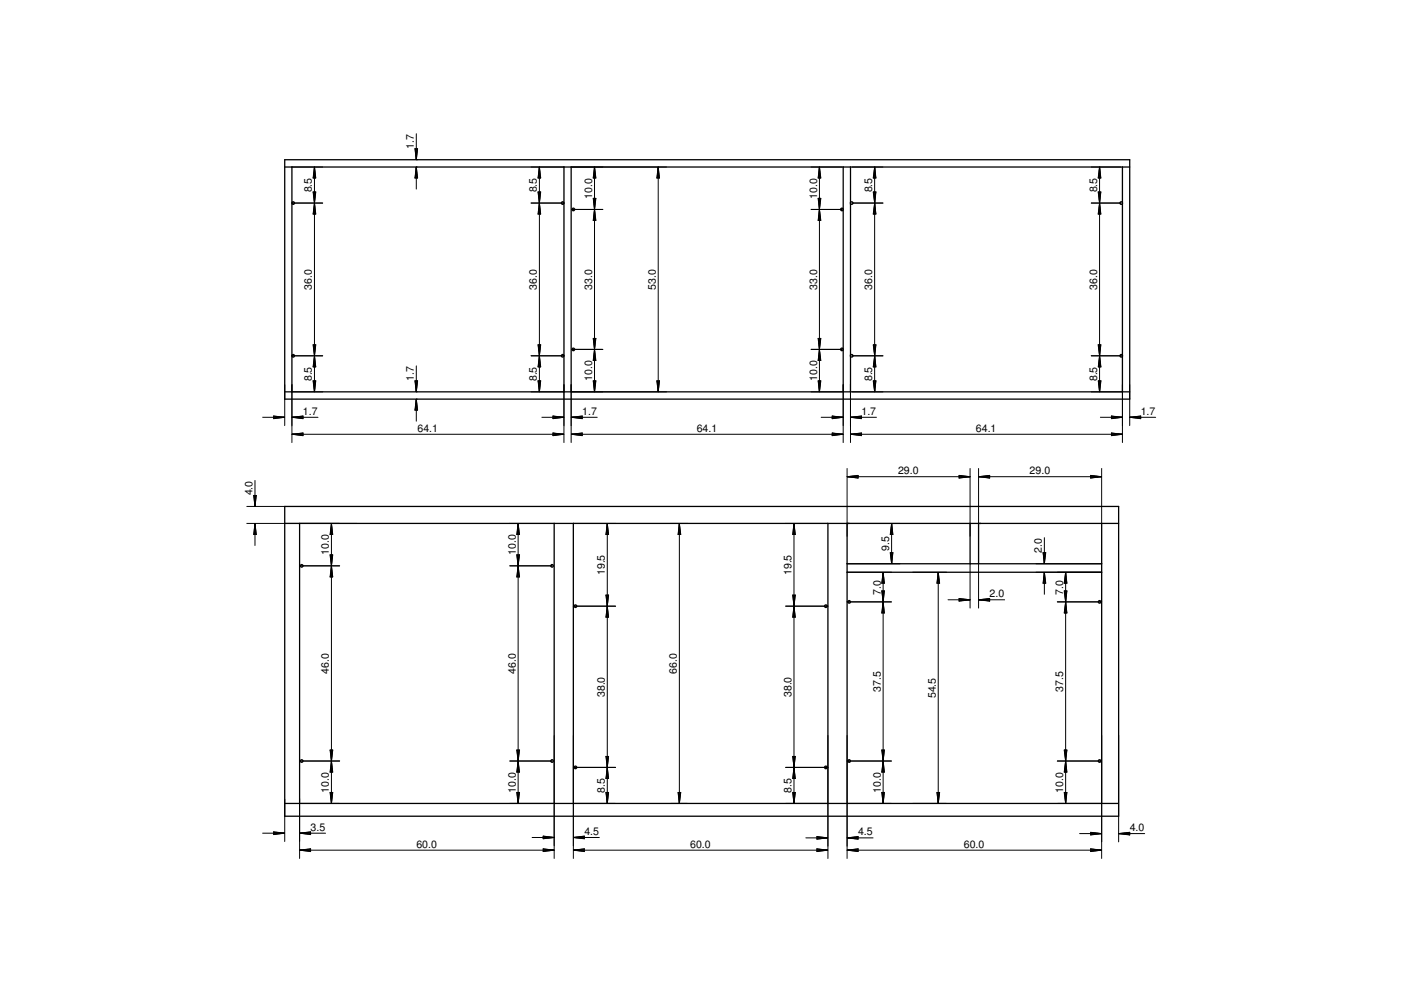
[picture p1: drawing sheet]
<?xml version="1.0" encoding="utf-8"?>
<!DOCTYPE eagle SYSTEM "eagle.dtd">
<eagle version="7.6.0">
<drawing>
<settings>
<setting alwaysvectorfont="no"/>
<setting verticaltext="up"/>
</settings>
<grid distance="1" unitdist="mm" unit="mm" style="lines" multiple="1" display="yes" altdistance="0.1" altunitdist="mm" altunit="mm"/>
<schematic xreflabel="%F%N/%S.%C%R" xrefpart="/%S.%C%R">
<libraries>
</libraries>
<attributes>
</attributes>
<variantdefs>
</variantdefs>
<classes>
<class number="0" name="default" width="0" drill="0">
</class>
</classes>
<parts>
</parts>
<sheets>
<sheet>
<plain>
<dimension x1="3.5" y1="3" x2="63.5" y2="3" x3="33.5" y3="-8" textsize="1.778" layer="97" dtype="horizontal" precision="1"/>
<dimension x1="0" y1="4" x2="3.5" y2="4" x3="1.75" y3="-4" textsize="1.778" layer="97" dtype="horizontal" precision="1"/>
<dimension x1="68" y1="3" x2="128" y2="3" x3="98" y3="-8" textsize="1.778" layer="97" dtype="horizontal" precision="1"/>
<dimension x1="132.5" y1="3" x2="192.5" y2="3" x3="162.5" y3="-8" textsize="1.778" layer="97" dtype="horizontal" precision="1"/>
<dimension x1="63.5" y1="19" x2="68" y2="19" x3="65.75" y3="-5" textsize="1.778" layer="97" dtype="horizontal" precision="1"/>
<dimension x1="128" y1="19" x2="132.5" y2="19" x3="130.25" y3="-5.1" textsize="1.778" layer="97" dtype="horizontal" precision="1"/>
<dimension x1="192.5" y1="19" x2="196.5" y2="19" x3="194.5" y3="-4.1" textsize="1.778" layer="97" dtype="horizontal" precision="1"/>
<dimension x1="132.5" y1="66" x2="161.5" y2="66" x3="147" y3="80" textsize="1.778" layer="97" dtype="horizontal" precision="1"/>
<dimension x1="132.5" y1="69" x2="132.5" y2="59.5" x3="143" y3="64.25" textsize="1.778" layer="97" dtype="horizontal" precision="1"/>
<dimension x1="163.5" y1="69" x2="192.5" y2="69" x3="178" y3="80" textsize="1.778" layer="97" dtype="horizontal" precision="1"/>
<dimension x1="192.5" y1="57.5" x2="192.5" y2="59.5" x3="179" y3="58.5" textsize="1.778" layer="97" dtype="horizontal" precision="1"/>
<dimension x1="163.5" y1="59.5" x2="161.5" y2="59.5" x3="162.5" y3="51" textsize="1.778" layer="97" dtype="horizontal" precision="1"/>
<dimension x1="0" y1="73" x2="17" y2="69" x3="-7" y3="71" textsize="1.778" layer="97" dtype="vertical" precision="1"/>
<dimension x1="91" y1="69" x2="91" y2="3" x3="93" y3="36" textsize="1.778" layer="97" precision="1"/>
<dimension x1="148" y1="57.5" x2="148" y2="3" x3="154" y3="30.25" textsize="1.778" layer="97" precision="1"/>
<dimension x1="1.7" y1="101.7" x2="65.8" y2="101.7" x3="33.75" y3="90" textsize="1.778" layer="97" precision="1"/>
<dimension x1="67.5" y1="101.7" x2="131.6" y2="101.7" x3="99.55" y3="90" textsize="1.778" layer="97" precision="1"/>
<dimension x1="133.3" y1="101.7" x2="197.4" y2="101.7" x3="165.35" y3="90" textsize="1.778" layer="97" precision="1"/>
<dimension x1="133.3" y1="101.7" x2="131.6" y2="101.7" x3="132.45" y3="94" textsize="1.778" layer="97" precision="1"/>
<dimension x1="67.5" y1="101.7" x2="65.8" y2="101.7" x3="66.65" y3="94" textsize="1.778" layer="97" precision="1"/>
<dimension x1="1.7" y1="101.7" x2="0" y2="101.7" x3="0.85" y3="94" textsize="1.778" layer="97" precision="1"/>
<dimension x1="199.1" y1="101.7" x2="197.4" y2="101.7" x3="198.25" y3="94" textsize="1.778" layer="97" precision="1"/>
<dimension x1="31" y1="100" x2="31" y2="98.3" x3="31" y3="99.15" textsize="1.778" layer="97" precision="1"/>
<dimension x1="31" y1="154.7" x2="31" y2="153" x3="31" y3="153.85" textsize="1.778" layer="97" precision="1"/>
<dimension x1="67.5" y1="153" x2="67.5" y2="100" x3="88" y3="126.5" textsize="1.778" layer="97" precision="1"/>
<dimension x1="1.7" y1="100" x2="1.7" y2="108.5" x3="7" y3="104.25" textsize="1.778" layer="97" precision="1"/>
<dimension x1="1.7" y1="153" x2="1.7" y2="144.5" x3="7" y3="148.75" textsize="1.778" layer="97" dtype="vertical" precision="1"/>
<dimension x1="1.7" y1="108.5" x2="1.7" y2="144.5" x3="7" y3="126.5" textsize="1.778" layer="97" dtype="vertical" precision="1"/>
<circle x="2" y="108.5" radius="0.3" width="0.3048" layer="92"/>
<circle x="2" y="144.5" radius="0.3" width="0.3048" layer="92"/>
<dimension x1="65.8" y1="100" x2="65.8" y2="108.5" x3="60" y3="104.25" textsize="1.778" layer="97" precision="1"/>
<dimension x1="65.8" y1="153" x2="65.8" y2="144.5" x3="60" y3="148.75" textsize="1.778" layer="97" dtype="vertical" precision="1"/>
<dimension x1="65.8" y1="108.5" x2="65.8" y2="144.5" x3="60" y3="126.5" textsize="1.778" layer="97" dtype="vertical" precision="1"/>
<circle x="65.5" y="108.5" radius="0.3" width="0.3048" layer="92"/>
<circle x="65.5" y="144.5" radius="0.3" width="0.3048" layer="92"/>
<dimension x1="133.7" y1="100" x2="133.7" y2="108.5" x3="139" y3="104.25" textsize="1.778" layer="97" dtype="vertical" precision="1"/>
<dimension x1="133.7" y1="153" x2="133.7" y2="144.5" x3="139" y3="148.75" textsize="1.778" layer="97" dtype="vertical" precision="1"/>
<dimension x1="133.7" y1="108.5" x2="133.7" y2="144.5" x3="139" y3="126.5" textsize="1.778" layer="97" dtype="vertical" precision="1"/>
<circle x="133.6" y="108.5" radius="0.3" width="0.3048" layer="92"/>
<circle x="133.6" y="144.5" radius="0.3" width="0.3048" layer="92"/>
<dimension x1="67.7" y1="100" x2="67.7" y2="110" x3="73" y3="105" textsize="1.778" layer="97" precision="1"/>
<dimension x1="67.7" y1="153" x2="67.7" y2="143" x3="73" y3="148" textsize="1.778" layer="97" dtype="vertical" precision="1"/>
<dimension x1="67.7" y1="110" x2="67.7" y2="143" x3="73" y3="126.5" textsize="1.778" layer="97" dtype="vertical" precision="1"/>
<circle x="68" y="110" radius="0.3" width="0.3048" layer="92"/>
<circle x="68" y="143" radius="0.3" width="0.3048" layer="92"/>
<dimension x1="131.3" y1="100" x2="131.3" y2="110" x3="126" y3="105" textsize="1.778" layer="97" precision="1"/>
<dimension x1="131.3" y1="153" x2="131.3" y2="143" x3="126" y3="148" textsize="1.778" layer="97" dtype="vertical" precision="1"/>
<dimension x1="131.3" y1="110" x2="131.3" y2="143" x3="126" y3="126.5" textsize="1.778" layer="97" dtype="vertical" precision="1"/>
<circle x="131.3" y="110" radius="0.3" width="0.3048" layer="92"/>
<circle x="131.3" y="143" radius="0.3" width="0.3048" layer="92"/>
<dimension x1="197.4" y1="100" x2="197.4" y2="108.5" x3="192.011490625" y3="104.25" textsize="1.778" layer="97" dtype="vertical" precision="1"/>
<dimension x1="197" y1="153" x2="197" y2="144.5" x3="192" y3="148.75" textsize="1.778" layer="97" dtype="vertical" precision="1"/>
<dimension x1="197" y1="108.5" x2="197" y2="144.5" x3="192" y3="126.5" textsize="1.778" layer="97" dtype="vertical" precision="1"/>
<circle x="197.1" y="108.5" radius="0.3" width="0.3048" layer="92"/>
<circle x="197.1" y="144.5" radius="0.3" width="0.3048" layer="92"/>
<circle x="4" y="13" radius="0.3" width="0.3048" layer="91"/>
<dimension x1="3.5" y1="3" x2="3.5" y2="13" x3="11" y3="8" textsize="1.778" layer="97" dtype="vertical" precision="1"/>
<circle x="4" y="59" radius="0.3" width="0.3048" layer="91"/>
<dimension x1="3.5" y1="59" x2="3.5" y2="69" x3="11" y3="64" textsize="1.778" layer="97" dtype="vertical" precision="1"/>
<dimension x1="4" y1="59" x2="4" y2="13" x3="11" y3="36" textsize="1.778" layer="97" dtype="vertical" precision="1"/>
<circle x="63" y="59" radius="0.3" width="0.3048" layer="91"/>
<circle x="68.5" y="49.5" radius="0.3" width="0.3048" layer="91"/>
<circle x="63" y="13" radius="0.3" width="0.3048" layer="91"/>
<circle x="68.5" y="11.5" radius="0.3" width="0.3048" layer="91"/>
<circle x="127.5" y="11.5" radius="0.3" width="0.3048" layer="91"/>
<circle x="133" y="13" radius="0.3" width="0.3048" layer="91"/>
<circle x="192" y="13" radius="0.3" width="0.3048" layer="91"/>
<circle x="192" y="50.5" radius="0.3" width="0.3048" layer="91"/>
<circle x="133" y="50.5" radius="0.3" width="0.3048" layer="91"/>
<circle x="127.5" y="49.5" radius="0.3" width="0.3048" layer="91"/>
<dimension x1="63.5" y1="3" x2="63" y2="13" x3="55" y3="8" textsize="1.778" layer="97" dtype="vertical" precision="1"/>
<dimension x1="63" y1="13" x2="63" y2="59" x3="55" y3="36" textsize="1.778" layer="97" dtype="vertical" precision="1"/>
<dimension x1="63.5" y1="69" x2="63" y2="59" x3="55" y3="64" textsize="1.778" layer="97" dtype="vertical" precision="1"/>
<dimension x1="68" y1="3" x2="68" y2="11.5" x3="76" y3="7.25" textsize="1.778" layer="97" dtype="vertical" precision="1"/>
<dimension x1="68" y1="11.5" x2="68" y2="49.5" x3="76" y3="30.5" textsize="1.778" layer="97" dtype="vertical" precision="1"/>
<dimension x1="68" y1="69" x2="68" y2="49.5" x3="76" y3="59.25" textsize="1.778" layer="97" dtype="vertical" precision="1"/>
<dimension x1="128" y1="69" x2="128" y2="49.5" x3="120" y3="59.25" textsize="1.778" layer="97" dtype="vertical" precision="1"/>
<dimension x1="128" y1="49.5" x2="128" y2="11.5" x3="120" y3="30.5" textsize="1.778" layer="97" dtype="vertical" precision="1"/>
<dimension x1="128" y1="3" x2="128" y2="11.5" x3="120" y3="7.25" textsize="1.778" layer="97" dtype="vertical" precision="1"/>
<dimension x1="132.5" y1="3" x2="132.5" y2="13" x3="141" y3="8" textsize="1.778" layer="97" dtype="vertical" precision="1"/>
<dimension x1="132.5" y1="13" x2="132.5" y2="50.5" x3="141" y3="31.75" textsize="1.778" layer="97" dtype="vertical" precision="1"/>
<dimension x1="132.5" y1="50.5" x2="132.5" y2="57.5" x3="141" y3="54" textsize="1.778" layer="97" precision="1"/>
<dimension x1="192.5" y1="3" x2="192.5" y2="13" x3="184" y3="8" textsize="1.778" layer="97" dtype="vertical" precision="1"/>
<dimension x1="192.5" y1="13" x2="192.5" y2="50.5" x3="184" y3="31.75" textsize="1.778" layer="97" dtype="vertical" precision="1"/>
<dimension x1="192.5" y1="50.5" x2="192.5" y2="57.5" x3="184" y3="54" textsize="1.778" layer="97" precision="1"/>
</plain>
<instances>
</instances>
<busses>
<bus name="B$1">
<segment>
<wire x1="199.1" y1="154.7" x2="0" y2="154.7" width="0.3048" layer="92"/>
<wire x1="0" y1="154.7" x2="0" y2="98.3" width="0.3048" layer="92"/>
<wire x1="0" y1="98.3" x2="199.1" y2="98.3" width="0.3048" layer="92"/>
<wire x1="199.1" y1="98.3" x2="199.1" y2="154.7" width="0.3048" layer="92"/>
</segment>
<segment>
<wire x1="1.7" y1="153" x2="1.7" y2="100" width="0.3048" layer="92"/>
<wire x1="65.8" y1="153" x2="65.8" y2="100" width="0.3048" layer="92"/>
<wire x1="67.5" y1="153" x2="67.5" y2="100" width="0.3048" layer="92"/>
<wire x1="67.5" y1="100" x2="65.8" y2="100" width="0.3048" layer="92"/>
<wire x1="131.6" y1="153" x2="131.6" y2="100" width="0.3048" layer="92"/>
<wire x1="133.3" y1="153" x2="133.3" y2="100" width="0.3048" layer="92"/>
<wire x1="197.4" y1="153" x2="197.4" y2="100" width="0.3048" layer="92"/>
<wire x1="1.7" y1="153" x2="0" y2="153" width="0.3048" layer="92"/>
<wire x1="1.7" y1="153" x2="65.8" y2="153" width="0.3048" layer="92"/>
<wire x1="1.7" y1="100" x2="0" y2="100" width="0.3048" layer="92"/>
<wire x1="1.7" y1="100" x2="65.8" y2="100" width="0.3048" layer="92"/>
<wire x1="67.5" y1="100" x2="131.6" y2="100" width="0.3048" layer="92"/>
<wire x1="133.3" y1="100" x2="131.6" y2="100" width="0.3048" layer="92"/>
<wire x1="133.3" y1="100" x2="197.4" y2="100" width="0.3048" layer="92"/>
<wire x1="199.1" y1="100" x2="197.4" y2="100" width="0.3048" layer="92"/>
<wire x1="65.8" y1="153" x2="67.5" y2="153" width="0.3048" layer="92"/>
<wire x1="67.5" y1="153" x2="131.6" y2="153" width="0.3048" layer="92"/>
<wire x1="133.3" y1="153" x2="131.6" y2="153" width="0.3048" layer="92"/>
<wire x1="133.3" y1="153" x2="197.4" y2="153" width="0.3048" layer="92"/>
<wire x1="199.1" y1="153" x2="197.4" y2="153" width="0.3048" layer="92"/>
</segment>
</bus>
</busses>
<nets>
<net name="N$1" class="0">
<segment>
<wire x1="0" y1="73" x2="0" y2="0" width="0.3048" layer="91"/>
<wire x1="0" y1="0" x2="196.5" y2="0" width="0.3048" layer="91"/>
<wire x1="196.5" y1="0" x2="196.5" y2="73" width="0.3048" layer="91"/>
<wire x1="196.5" y1="73" x2="0" y2="73" width="0.3048" layer="91"/>
</segment>
<segment>
<wire x1="192.5" y1="69" x2="192.5" y2="59.5" width="0.3048" layer="91"/>
<wire x1="192.5" y1="57.5" x2="192.5" y2="59.5" width="0.3048" layer="91"/>
<wire x1="192.5" y1="59.5" x2="163.5" y2="59.5" width="0.3048" layer="91"/>
<wire x1="163.5" y1="59.5" x2="163.5" y2="69" width="0.3048" layer="91"/>
<wire x1="163.5" y1="69" x2="192.5" y2="69" width="0.3048" layer="91"/>
<wire x1="196.5" y1="69" x2="192.5" y2="69" width="0.3048" layer="91"/>
</segment>
<segment>
<wire x1="192.5" y1="57.5" x2="192.5" y2="3" width="0.3048" layer="91"/>
<wire x1="192.5" y1="3" x2="196.4" y2="3" width="0.3048" layer="91"/>
<wire x1="192.5" y1="3" x2="132.5" y2="3" width="0.3048" layer="91"/>
<wire x1="132.5" y1="3" x2="132.5" y2="57.5" width="0.3048" layer="91"/>
<wire x1="132.5" y1="59.5" x2="132.5" y2="57.5" width="0.3048" layer="91"/>
<wire x1="132.5" y1="57.5" x2="192.5" y2="57.5" width="0.3048" layer="91"/>
</segment>
<segment>
<wire x1="161.5" y1="59.5" x2="161.5" y2="69" width="0.3048" layer="91"/>
<wire x1="161.5" y1="69" x2="164" y2="69" width="0.3048" layer="91"/>
<wire x1="161.5" y1="69" x2="132.5" y2="69" width="0.3048" layer="91"/>
<wire x1="132.5" y1="69" x2="132.5" y2="59.5" width="0.3048" layer="91"/>
<wire x1="132.5" y1="59.5" x2="161.5" y2="59.5" width="0.3048" layer="91"/>
<wire x1="163.5" y1="59.5" x2="161.5" y2="59.5" width="0.3048" layer="91"/>
</segment>
<segment>
<wire x1="3.5" y1="69" x2="3.5" y2="3" width="0.3048" layer="91"/>
<wire x1="3.5" y1="3" x2="0" y2="3" width="0.3048" layer="91"/>
<wire x1="3.5" y1="3" x2="63.5" y2="3" width="0.3048" layer="91"/>
<wire x1="68" y1="3" x2="63.5" y2="3" width="0.3048" layer="91"/>
<wire x1="63.5" y1="3" x2="63.5" y2="69" width="0.3048" layer="91"/>
<wire x1="63.5" y1="69" x2="68" y2="69" width="0.3048" layer="91"/>
<wire x1="63.5" y1="69" x2="3.5" y2="69" width="0.3048" layer="91"/>
<wire x1="0" y1="69" x2="3.5" y2="69" width="0.3048" layer="91"/>
</segment>
<segment>
<wire x1="68" y1="69" x2="68" y2="3" width="0.3048" layer="91"/>
<wire x1="68" y1="3" x2="128" y2="3" width="0.3048" layer="91"/>
<wire x1="132.5" y1="3" x2="128" y2="3" width="0.3048" layer="91"/>
<wire x1="128" y1="3" x2="128" y2="69" width="0.3048" layer="91"/>
<wire x1="133" y1="69" x2="128" y2="69" width="0.3048" layer="91"/>
<wire x1="128" y1="69" x2="68" y2="69" width="0.3048" layer="91"/>
</segment>
</net>
</nets>
</sheet>
<sheet>
<plain>
<wire x1="0" y1="0" x2="30.6" y2="0" width="0.3048" layer="94"/>
<wire x1="30.6" y1="0" x2="30.6" y2="67" width="0.3048" layer="94"/>
<wire x1="30.6" y1="67" x2="0" y2="67" width="0.3048" layer="94"/>
<wire x1="0" y1="67" x2="0" y2="0" width="0.3048" layer="94"/>
<circle x="2.2" y="56.5" radius="1.5" width="0.1524" layer="94"/>
<circle x="2.2" y="10.5" radius="1.5" width="0.1524" layer="94"/>
<circle x="19" y="63" radius="0.2" width="0.3048" layer="94"/>
<circle x="28" y="63" radius="0.2" width="0.3048" layer="94"/>
<wire x1="50" y1="0" x2="80.6" y2="0" width="0.3048" layer="94"/>
<wire x1="80.6" y1="0" x2="80.6" y2="67" width="0.3048" layer="94"/>
<wire x1="80.6" y1="67" x2="50" y2="67" width="0.3048" layer="94"/>
<wire x1="50" y1="67" x2="50" y2="0" width="0.3048" layer="94"/>
<circle x="78.4" y="56.5" radius="1.5" width="0.1524" layer="94"/>
<circle x="78.6" y="10.5" radius="1.5" width="0.1524" layer="94"/>
<circle x="54" y="63" radius="0.2" width="0.3048" layer="94"/>
<circle x="62" y="63" radius="0.2" width="0.3048" layer="94"/>
<wire x1="100" y1="0" x2="130.6" y2="0" width="0.3048" layer="94"/>
<wire x1="130.6" y1="0" x2="130.6" y2="67" width="0.3048" layer="94"/>
<wire x1="130.6" y1="67" x2="100" y2="67" width="0.3048" layer="94"/>
<wire x1="100" y1="67" x2="100" y2="0" width="0.3048" layer="94"/>
<circle x="102.2" y="47" radius="1.5" width="0.1524" layer="94"/>
<circle x="102.2" y="9" radius="1.5" width="0.1524" layer="94"/>
<circle x="119" y="63" radius="0.2" width="0.3048" layer="94"/>
<circle x="127" y="63" radius="0.2" width="0.3048" layer="94"/>
<wire x1="150" y1="0" x2="180.6" y2="0" width="0.3048" layer="94"/>
<wire x1="180.6" y1="0" x2="180.6" y2="67" width="0.3048" layer="94"/>
<wire x1="180.6" y1="67" x2="150" y2="67" width="0.3048" layer="94"/>
<wire x1="150" y1="67" x2="150" y2="0" width="0.3048" layer="94"/>
<circle x="178.5" y="47" radius="1.5" width="0.1524" layer="94"/>
<circle x="178.5" y="9" radius="1.5" width="0.1524" layer="94"/>
<circle x="154" y="63" radius="0.2" width="0.3048" layer="94"/>
<circle x="162" y="63" radius="0.2" width="0.3048" layer="94"/>
<wire x1="200" y1="0" x2="230.6" y2="0" width="0.3048" layer="94"/>
<wire x1="230.6" y1="0" x2="230.6" y2="56" width="0.3048" layer="94"/>
<wire x1="230.6" y1="56" x2="200" y2="56" width="0.3048" layer="94"/>
<wire x1="200" y1="56" x2="200" y2="0" width="0.3048" layer="94"/>
<circle x="202.2" y="48" radius="1.5" width="0.1524" layer="94"/>
<circle x="202.2" y="10.5" radius="1.5" width="0.1524" layer="94"/>
<circle x="219" y="52" radius="0.2" width="0.3048" layer="94"/>
<circle x="227" y="52" radius="0.2" width="0.3048" layer="94"/>
<wire x1="250" y1="0" x2="280.6" y2="0" width="0.3048" layer="94"/>
<wire x1="280.6" y1="0" x2="280.6" y2="56" width="0.3048" layer="94"/>
<wire x1="280.6" y1="56" x2="250" y2="56" width="0.3048" layer="94"/>
<wire x1="250" y1="56" x2="250" y2="0" width="0.3048" layer="94"/>
<circle x="278.4" y="48" radius="1.5" width="0.1524" layer="94"/>
<circle x="278.4" y="10.5" radius="1.5" width="0.1524" layer="94"/>
<circle x="254" y="52" radius="0.2" width="0.3048" layer="94"/>
<circle x="262" y="52" radius="0.2" width="0.3048" layer="94"/>
<wire x1="200" y1="56.5" x2="230.6" y2="56.5" width="0.3048" layer="94"/>
<wire x1="230.6" y1="56.5" x2="230.6" y2="67" width="0.3048" layer="94"/>
<wire x1="230.6" y1="67" x2="200" y2="67" width="0.3048" layer="94"/>
<wire x1="200" y1="67" x2="200" y2="56.5" width="0.3048" layer="94"/>
<wire x1="250" y1="56.5" x2="280.6" y2="56.5" width="0.3048" layer="94"/>
<wire x1="280.6" y1="56.5" x2="280.6" y2="67" width="0.3048" layer="94"/>
<wire x1="280.6" y1="67" x2="250" y2="67" width="0.3048" layer="94"/>
<wire x1="250" y1="67" x2="250" y2="56.5" width="0.3048" layer="94"/>
<circle x="211" y="62" radius="0.2" width="0.3048" layer="94"/>
<circle x="219" y="62" radius="0.2" width="0.3048" layer="94"/>
<circle x="262" y="62" radius="0.2" width="0.3048" layer="94"/>
<circle x="270" y="62" radius="0.2" width="0.3048" layer="94"/>
<wire x1="0" y1="100" x2="32.6" y2="100" width="0.3048" layer="94"/>
<wire x1="32.6" y1="100" x2="32.6" y2="159" width="0.3048" layer="94"/>
<wire x1="32.6" y1="159" x2="0" y2="159" width="0.3048" layer="94"/>
<wire x1="0" y1="159" x2="0" y2="100" width="0.3048" layer="94"/>
<circle x="2.2" y="148.8" radius="1.75" width="0.1524" layer="94"/>
<circle x="2.2" y="112.8" radius="1.75" width="0.1524" layer="94"/>
<wire x1="50" y1="100" x2="82.6" y2="100" width="0.3048" layer="94"/>
<wire x1="82.6" y1="100" x2="82.6" y2="159" width="0.3048" layer="94"/>
<wire x1="82.6" y1="159" x2="50" y2="159" width="0.3048" layer="94"/>
<wire x1="50" y1="159" x2="50" y2="100" width="0.3048" layer="94"/>
<circle x="80.5" y="148.8" radius="1.5" width="0.1524" layer="94"/>
<circle x="80.5" y="112.8" radius="1.5" width="0.1524" layer="94"/>
<wire x1="100" y1="100" x2="132.6" y2="100" width="0.3048" layer="94"/>
<wire x1="132.6" y1="100" x2="132.6" y2="159" width="0.3048" layer="94"/>
<wire x1="132.6" y1="159" x2="100" y2="159" width="0.3048" layer="94"/>
<wire x1="100" y1="159" x2="100" y2="100" width="0.3048" layer="94"/>
<circle x="102.2" y="147.3" radius="1.5" width="0.1524" layer="94"/>
<circle x="102.2" y="114.3" radius="1.5" width="0.1524" layer="94"/>
<wire x1="150" y1="100" x2="182.6" y2="100" width="0.3048" layer="94"/>
<wire x1="182.6" y1="100" x2="182.6" y2="159" width="0.3048" layer="94"/>
<wire x1="182.6" y1="159" x2="150" y2="159" width="0.3048" layer="94"/>
<wire x1="150" y1="159" x2="150" y2="100" width="0.3048" layer="94"/>
<circle x="180.5" y="147.3" radius="1.5" width="0.1524" layer="94"/>
<circle x="180.5" y="114.3" radius="1.5" width="0.1524" layer="94"/>
<wire x1="200" y1="100" x2="232.6" y2="100" width="0.3048" layer="94"/>
<wire x1="232.6" y1="100" x2="232.6" y2="159" width="0.3048" layer="94"/>
<wire x1="232.6" y1="159" x2="200" y2="159" width="0.3048" layer="94"/>
<wire x1="200" y1="159" x2="200" y2="100" width="0.3048" layer="94"/>
<circle x="202.2" y="148.8" radius="1.5" width="0.1524" layer="94"/>
<circle x="202.2" y="112.8" radius="1.5" width="0.1524" layer="94"/>
<wire x1="250" y1="100" x2="282.6" y2="100" width="0.3048" layer="94"/>
<wire x1="282.6" y1="100" x2="282.6" y2="159" width="0.3048" layer="94"/>
<wire x1="282.6" y1="159" x2="250" y2="159" width="0.3048" layer="94"/>
<wire x1="250" y1="159" x2="250" y2="100" width="0.3048" layer="94"/>
<circle x="280.5" y="148.8" radius="1.5" width="0.1524" layer="94"/>
<circle x="280.5" y="112.8" radius="1.5" width="0.1524" layer="94"/>
<dimension x1="0" y1="0" x2="30.6" y2="0" x3="15.3" y3="-8" textsize="1.778" layer="97" precision="1"/>
<dimension x1="50" y1="0" x2="80.6" y2="0" x3="65.3" y3="-8" textsize="1.778" layer="97" precision="1"/>
<dimension x1="100" y1="0" x2="130.6" y2="0" x3="115.3" y3="-8" textsize="1.778" layer="97" precision="1"/>
<dimension x1="150" y1="0" x2="180.6" y2="0" x3="165.3" y3="-8" textsize="1.778" layer="97" precision="1"/>
<dimension x1="200" y1="0" x2="230.6" y2="0" x3="215.3" y3="-8" textsize="1.778" layer="97" precision="1"/>
<dimension x1="250" y1="0" x2="280.6" y2="0" x3="265.3" y3="-8" textsize="1.778" layer="97" precision="1"/>
<dimension x1="30.7" y1="0" x2="30.7" y2="67" x3="39" y3="33.5" textsize="1.778" layer="97" precision="1"/>
<dimension x1="0" y1="67" x2="0" y2="56.5" x3="7" y3="61.75" textsize="1.778" layer="97" precision="1"/>
<dimension x1="0" y1="56.5" x2="0" y2="10.5" x3="7" y3="33.5" textsize="1.778" layer="97" precision="1"/>
<dimension x1="80.6" y1="67" x2="80.6" y2="56.5" x3="72" y3="61.75" textsize="1.778" layer="97" precision="1"/>
<dimension x1="80.6" y1="56.5" x2="80.6" y2="10.5" x3="72" y3="33.5" textsize="1.778" layer="97" precision="1"/>
<dimension x1="100" y1="67" x2="100" y2="47" x3="109" y3="57" textsize="1.778" layer="97" precision="1"/>
<dimension x1="100" y1="47" x2="100" y2="9" x3="109" y3="28" textsize="1.778" layer="97" precision="1"/>
<dimension x1="180" y1="67" x2="180" y2="47" x3="173" y3="57" textsize="1.778" layer="97" precision="1"/>
<dimension x1="181" y1="47" x2="181" y2="9" x3="173" y3="28" textsize="1.778" layer="97" precision="1"/>
<dimension x1="130.7" y1="0" x2="130.7" y2="67" x3="137" y3="33.5" textsize="1.778" layer="97" precision="1"/>
<dimension x1="230.7" y1="0" x2="230.7" y2="56" x3="237" y3="28" textsize="1.778" layer="97" precision="1"/>
<dimension x1="200" y1="67" x2="200" y2="56.5" x3="193" y3="61.75" textsize="1.778" layer="97" precision="1"/>
<dimension x1="230.6" y1="67" x2="200" y2="67" x3="215.3" y3="75" textsize="1.778" layer="97" precision="1"/>
<dimension x1="200" y1="56" x2="200" y2="48" x3="207" y3="52" textsize="1.778" layer="97" precision="1"/>
<dimension x1="200" y1="10.5" x2="200" y2="48" x3="207" y3="29.25" textsize="1.778" layer="97" precision="1"/>
<dimension x1="280" y1="56" x2="280" y2="48" x3="273" y3="52" textsize="1.778" layer="97" precision="1"/>
<dimension x1="281" y1="48" x2="281" y2="10.5" x3="273" y3="29.25" textsize="1.778" layer="97" precision="1"/>
<dimension x1="0" y1="100" x2="32.6" y2="100" x3="16.3" y3="90" textsize="1.778" layer="97" precision="1"/>
<dimension x1="32.7" y1="100" x2="32.7" y2="159" x3="41" y3="129.5" textsize="1.778" layer="97" precision="1"/>
<dimension x1="0" y1="159" x2="0" y2="148.8" x3="8" y3="153.9" textsize="1.778" layer="97" precision="1"/>
<dimension x1="0" y1="159" x2="0" y2="112.8" x3="13" y3="135.9" textsize="1.778" layer="97" precision="1"/>
<dimension x1="82.6" y1="159" x2="82.6" y2="148.8" x3="77" y3="153.9" textsize="1.778" layer="97" dtype="vertical" precision="1"/>
<dimension x1="82.6" y1="159" x2="82.6" y2="112.8" x3="71" y3="135.9" textsize="1.778" layer="97" precision="1"/>
<dimension x1="100" y1="159" x2="100" y2="147.3" x3="108" y3="153.15" textsize="1.778" layer="97" precision="1"/>
<dimension x1="100" y1="159" x2="100" y2="114.3" x3="113" y3="136.65" textsize="1.778" layer="97" precision="1"/>
<dimension x1="200" y1="159" x2="200" y2="148.8" x3="208" y3="153.9" textsize="1.778" layer="97" precision="1"/>
<dimension x1="200" y1="159" x2="200" y2="112.8" x3="213" y3="135.9" textsize="1.778" layer="97" precision="1"/>
<dimension x1="282.7" y1="159" x2="282.7" y2="148.8" x3="276" y3="153.9" textsize="1.778" layer="97" dtype="vertical" precision="1"/>
<dimension x1="282.7" y1="159" x2="282.7" y2="112.8" x3="271" y3="135.9" textsize="1.778" layer="97" precision="1"/>
<dimension x1="50" y1="100" x2="82.6" y2="100" x3="66.3" y3="90" textsize="1.778" layer="97" dtype="horizontal" precision="1"/>
<dimension x1="200" y1="100" x2="232.6" y2="100" x3="216.3" y3="90" textsize="1.778" layer="97" dtype="horizontal" precision="1"/>
<dimension x1="250" y1="100" x2="282.6" y2="100" x3="266.3" y3="90" textsize="1.778" layer="97" dtype="horizontal" precision="1"/>
<dimension x1="182.6" y1="159" x2="182.6" y2="147.3" x3="175" y3="153.15" textsize="1.778" layer="97" dtype="vertical" precision="1"/>
<dimension x1="182.6" y1="159" x2="182.6" y2="114.3" x3="168" y3="136.65" textsize="1.778" layer="97" dtype="vertical" precision="1"/>
<dimension x1="100" y1="100" x2="132.6" y2="100" x3="116.3" y3="90" textsize="1.778" layer="97" dtype="vertical" precision="1"/>
<dimension x1="150" y1="100" x2="182.6" y2="100" x3="166.3" y3="90" textsize="1.778" layer="97" dtype="vertical" precision="1"/>
<dimension x1="250" y1="56" x2="250" y2="0" x3="260" y3="28" textsize="1.778" layer="97" dtype="vertical" precision="1"/>
<dimension x1="250" y1="67" x2="250" y2="56.5" x3="245" y3="61.75" textsize="1.778" layer="97" dtype="vertical" precision="1"/>
<dimension x1="280.6" y1="67" x2="250" y2="67" x3="265.3" y3="75" textsize="1.778" layer="97" dtype="vertical" precision="1"/>
</plain>
<instances>
</instances>
<busses>
</busses>
<nets>
</nets>
</sheet>
</sheets>
</schematic>
</drawing>
</eagle>
